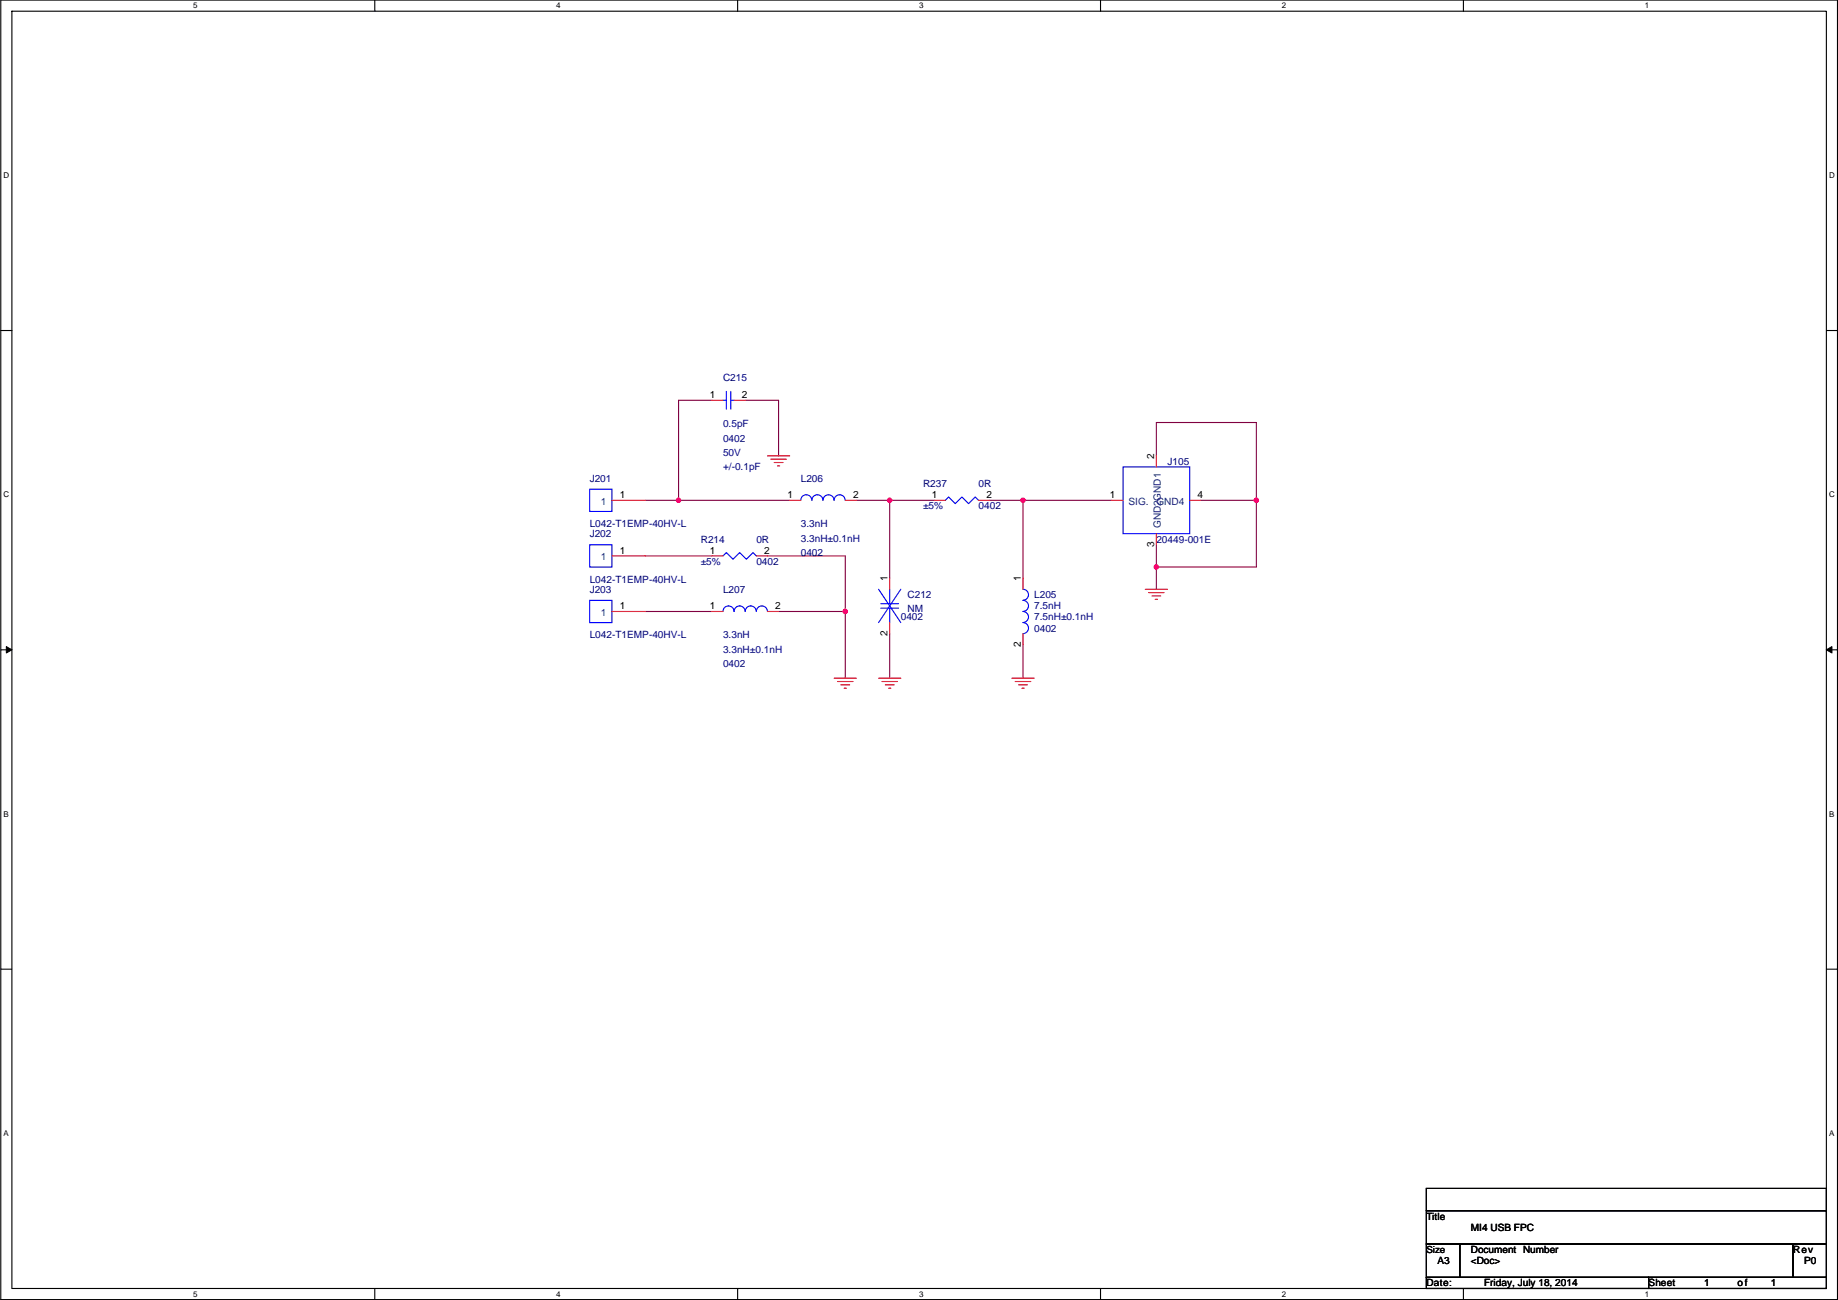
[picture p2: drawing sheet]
<svg xmlns="http://www.w3.org/2000/svg" width="420mm" height="297mm" viewBox="0 0 420 297" stroke-linecap="round" stroke-linejoin="round" font-family="sans-serif">
<path d="M.2 0h419.8v296.9h-419.8zM2.7 2.6h414.8v291.8h-414.8z" fill="none" stroke="#000" stroke-width=".25"/>
<g fill="#fff">
<path d="M44.2 .3h1v2h-1z"/>
<path d="M44.2 294.7h1v2h-1z"/>
</g>
<path d="M85.7 0v2.6M85.7 294.4v2.5" fill="none" stroke="#000" stroke-width=".25"/>
<g fill="#fff">
<path d="M127.1 .3h1v2h-1z"/>
<path d="M127.1 294.7h1v2h-1z"/>
</g>
<path d="M168.6 0v2.6M168.6 294.4v2.5" fill="none" stroke="#000" stroke-width=".25"/>
<g fill="#fff">
<path d="M210.1 .3h1v2h-1z"/>
<path d="M210.1 294.7h1v2h-1z"/>
</g>
<path d="M251.6 0v2.6M251.6 294.4v2.5" fill="none" stroke="#000" stroke-width=".25"/>
<g fill="#fff">
<path d="M293 .3h1v2h-1z"/>
<path d="M293 294.7h1v2h-1z"/>
</g>
<path d="M334.5 0v2.6M334.5 294.4v2.5" fill="none" stroke="#000" stroke-width=".25"/>
<g fill="#fff">
<path d="M376 .3h1v2h-1z"/>
<path d="M376 294.7h1v2h-1z"/>
<path d="M.8 39h1.3v2.1h-1.3z"/>
<path d="M418.1 39h1.3v2.1h-1.3z"/>
<path d="M.8 112h1.3v2h-1.3z"/>
<path d="M418.1 112h1.3v2h-1.3z"/>
</g>
<path d="M.2 75.5h2.5M417.5 75.5h2.5" fill="none" stroke="#000" stroke-width=".25"/>
<g fill="#fff">
<path d="M.8 185h1.2v2h-1.2z"/>
<path d="M418.1 185h1.2v2h-1.2z"/>
</g>
<path d="M.2 148.5h2.5M417.5 148.5h2.5" fill="none" stroke="#000" stroke-width=".25"/>
<path d="M1.4 147.7l1.3 .8-1.3 .7zM417.5 148.5l1.3-.8v1.5z" fill="#000" stroke="#000" stroke-width=".23"/>
<g fill="#fff">
<path d="M.8 257.9h1.2v2h-1.2z"/>
<path d="M418.1 257.9h1.2v2h-1.2z"/>
</g>
<path d="M.2 221.4h2.5M417.5 221.4h2.5M326.1 271.5h91.4v5.1h-91.4zM326.1 276.6h91.4v7.6h-91.4zM326.1 291.9h50.8v2.5h-50.8zM326.1 284.2h7.6v7.7h-7.6zM333.7 284.2h76.2v7.7h-76.2zM376.9 291.9h40.6v2.5h-40.6zM409.9 284.2h7.6v7.7h-7.6z" fill="none" stroke="#000" stroke-width=".25"/>
<g fill="none" stroke="#800040" stroke-width=".25">
<path d="M162.7 91.5h-7.6v22.8M170.4 91.5h7.6v12.7M147.5 114.3h7.6M155.1 114.3h25.4M195.8 114.3h7.6v17.8M203.4 114.3h10.1M226.2 114.3h7.7M233.9 114.3v17.8M233.9 114.3h20.3M264.3 104.2v-7.7h22.9v17.8M274.5 114.3h12.7M287.2 114.3v15.3h-22.9"/>
<path d="M147.5 139.7h15.2M147.5 127h15.2M175.4 127h17.8v12.7M178 139.7h15.2v15.3M264.3 124.5v5.1M264.3 129.6v5M203.4 144.8v10.2M233.9 147.3v7.7"/>
</g>
<g fill="#f0f" stroke="#f0f" stroke-width=".25">
<circle cx="287.2" cy="114.3" r=".5"/>
<circle cx="264.3" cy="129.5" r=".5"/>
<circle cx="203.4" cy="114.3" r=".5"/>
<circle cx="155.1" cy="114.3" r=".5"/>
<circle cx="233.8" cy="114.3" r=".5"/>
<circle cx="193.2" cy="139.7" r=".5"/>
</g>
<g fill="none" stroke="#f00" stroke-width=".25">
<path d="M162.7 91.5h2.6M167.8 91.5h2.6M139.9 114.3h7.6M175.4 104.2h5.1M176.2 104.9h3.6M177 105.7h2M177.7 106.4h.5M180.5 114.3h2.6M193.2 114.3h2.6M213.5 114.3h2.6M223.7 114.3h2.5M254.2 114.3h2.5"/>
<path d="M264.3 104.2v2.5M272 114.3h2.5M139.9 139.7h7.6M139.9 127h7.6M162.7 127h2.6M162.7 139.7h2.6M172.9 127h2.5M175.4 139.7h2.6M203.4 132.1v2.5M233.9 132.1v2.5M261.8 134.6h5.1M262.6 135.4h3.5"/>
<path d="M263.3 136.2h2.1M264.1 136.9h.5M264.3 121.9v2.6M190.7 155h5.1M191.4 155.7h3.6M192.2 156.5h2M193 157.2h.5M200.8 155h5.1M201.6 155.7h3.6M202.4 156.5h2M203.1 157.2h.5M203.4 142.3v2.5"/>
<path d="M231.3 155h5.1M232.1 155.7h3.5M232.8 156.5h2.1M233.6 157.2h.5M233.9 144.8v2.5"/>
</g>
<g fill="none" stroke="#00f" stroke-width=".25">
<path d="M165.3 91.5h.7M166 89.4v4.1M167.1 89.4v4.1M167.1 91.5h.7M134.8 111.8h5.1v5.1h-5.1zM183.1 114.3a1.26 1.26 0 0 1 1.2-1.2 1.26 1.26 0 0 1 1.3 1.2M185.6 114.3a1.26 1.26 0 0 1 1.3-1.2 1.26 1.26 0 0 1 1.2 1.2 1.27 1.27 0 0 1 1.3-1.2 1.27 1.27 0 0 1 1.3 1.2M190.7 114.3a1.26 1.26 0 0 1 1.2-1.2 1.26 1.26 0 0 1 1.3 1.2M216.1 114.3l.7-.7 1.6 1.5 1.5-1.5 1.5 1.5 1.5-1.5 .8 .7M256.7 106.7h15.3v15.2h-15.3zM134.8 137.2h5.1v5.1h-5.1zM134.8 124.5h5.1v5.1h-5.1z"/>
<path d="M165.3 127l.7-.7 1.6 1.5 1.5-1.5 1.5 1.5 1.5-1.5 .8 .7M165.3 139.7a1.26 1.26 0 0 1 1.2-1.2 1.26 1.26 0 0 1 1.3 1.2M167.8 139.7a1.26 1.26 0 0 1 1.3-1.2 1.26 1.26 0 0 1 1.2 1.2 1.27 1.27 0 0 1 1.3-1.2 1.27 1.27 0 0 1 1.3 1.2 1.27 1.27 0 0 1 1.2-1.2 1.27 1.27 0 0 1 1.3 1.2M200.8 134.6l5.1 7.7M201.3 137.9h4.1M201.3 139h4.1M203.4 134.6v3.3M203.4 139v3.3M205.9 134.6l-5.1 7.7M233.8 134.6a1.26 1.26 0 0 1 1.3 1.3 1.26 1.26 0 0 1-1.3 1.3 1.27 1.27 0 0 1 1.3 1.2 1.27 1.27 0 0 1-1.3 1.3M233.8 139.7a1.26 1.26 0 0 1 1.3 1.3 1.26 1.26 0 0 1-1.3 1.2 1.27 1.27 0 0 1 1.3 1.3 1.27 1.27 0 0 1-1.3 1.3"/>
</g>
<g font-size="2.3" fill="#000080">
<text x="165.3" y="87.2">C215</text>
<text x="165.3" y="97.6">0.5pF</text>
<text x="165.3" y="100.9">0402</text>
<text x="165.3" y="104.2">50V</text>
<text x="165.3" y="107.5">+/-0.1pF</text>
<text x="266.9" y="106.2">J105</text>
<text x="134.8" y="110">J201</text>
<text x="183.1" y="110">L206</text>
<text x="211" y="111.3">R237</text>
<text x="223.7" y="111.3">0R</text>
<text x="211" y="116.4">±5%</text>
<text x="223.7" y="116.4">0402</text>
<text x="134.8" y="120.4">L042-T1EMP-40HV-L</text>
<text x="134.8" y="122.7">J202</text>
<text x="160.2" y="124">R214</text>
<text x="172.9" y="124">0R</text>
<text x="183.1" y="120.4">3.3nH</text>
<text x="183.1" y="123.7">3.3nH±0.1nH</text>
<text x="264.3" y="124">20449-001E</text>
<text x="160.2" y="129.1">±5%</text>
<text x="172.9" y="129.1">0402</text>
<text x="183.1" y="127">0402</text>
<text x="134.8" y="135.4">J203</text>
<text x="134.8" y="133.1">L042-T1EMP-40HV-L</text>
<text x="165.3" y="135.4">L207</text>
<text x="207.4" y="136.7">C212</text>
<text x="236.4" y="136.7">L205</text>
<text x="205.9" y="141.8">0402</text>
<text x="207.4" y="139.7">NM</text>
<text x="236.4" y="139.2">7.5nH</text>
<text x="236.4" y="141.8">7.5nH±0.1nH</text>
<text x="134.8" y="145.8">L042-T1EMP-40HV-L</text>
<text x="165.3" y="145.8">3.3nH</text>
<text x="165.3" y="149.1">3.3nH±0.1nH</text>
<text x="236.4" y="144.3">0402</text>
<text x="165.3" y="152.4">0402</text>
</g>
<g font-size="2.3">
<text x="162.2" y="90.9">1</text>
<text x="169.6" y="90.9">2</text>
<text x="263.8" y="104.9" transform="rotate(-90 263.8 104.9)">2</text>
<text x="141.7" y="113.8">1</text>
<text x="180" y="113.8">1</text>
<text x="195" y="113.8">2</text>
<text x="213" y="113.8">1</text>
<text x="225.5" y="113.8">2</text>
<text x="253.7" y="113.8">1</text>
<text x="273.7" y="113.8">4</text>
<text x="263.8" y="125" transform="rotate(-90 263.8 125)">3</text>
<text x="141.7" y="126.5">1</text>
<text x="162.2" y="126.5">1</text>
<text x="174.7" y="126.5">2</text>
<text x="202.8" y="132.9" transform="rotate(-90 202.8 132.9)">1</text>
<text x="233.3" y="132.9" transform="rotate(-90 233.3 132.9)">1</text>
<text x="141.7" y="139.2">1</text>
<text x="162.2" y="139.2">1</text>
<text x="177.2" y="139.2">2</text>
<text x="202.8" y="145.3" transform="rotate(-90 202.8 145.3)">2</text>
<text x="233.3" y="147.9" transform="rotate(-90 233.3 147.9)">2</text>
<text x="326.1" y="278.7">Title</text>
<text x="336.2" y="281.2">MI4 USB FPC</text>
<text x="336.2" y="286.3">Document Number</text>
<text x="409.9" y="286.3">Rev</text>
<text x="326.1" y="293.9">Date:</text>
<text x="328.6" y="288.8">A3</text>
<text x="336.2" y="288.8">&lt;Doc&gt;</text>
<text x="339.3" y="293.9">Friday, July 18, 2014</text>
<text x="376.9" y="293.9">Sheet</text>
<text x="389.6" y="293.9">1</text>
<text x="397.2" y="293.9">of</text>
<text x="404.8" y="293.9">1</text>
<text x="412.4" y="288.8">P0</text>
</g>
<g font-size="2.3" fill="#004080">
<text x="137.3" y="115.4">1</text>
<text x="258" y="115.4">SIG.</text>
<text x="264.3" y="115.4">GND4</text>
<text x="265.4" y="120.7" transform="rotate(-90 265.4 120.7)">GND2GND1</text>
<text x="137.3" y="128.1">1</text>
<text x="137.3" y="140.8">1</text>
</g>
<text font-size="2.2" x="326.1" y="286.2">Size</text>
<g font-size="1.8">
<text x="44.2" y="1.9">5</text>
<text x="127.1" y="1.9">4</text>
<text x="210.1" y="1.9">3</text>
<text x="293" y="1.9">2</text>
<text x="376" y="1.9">1</text>
<text x=".8" y="40.7">D</text>
<text x="418.1" y="40.7">D</text>
<text x=".8" y="113.6">C</text>
<text x="418.1" y="113.6">C</text>
<text x=".8" y="186.6">B</text>
<text x="418.1" y="186.6">B</text>
<text x=".8" y="259.5">A</text>
<text x="418.1" y="259.5">A</text>
<text x="44.2" y="296.3">5</text>
<text x="127.1" y="296.3">4</text>
<text x="210.1" y="296.3">3</text>
<text x="293" y="296.3">2</text>
<text x="376" y="296.3">1</text>
</g>
</svg>
